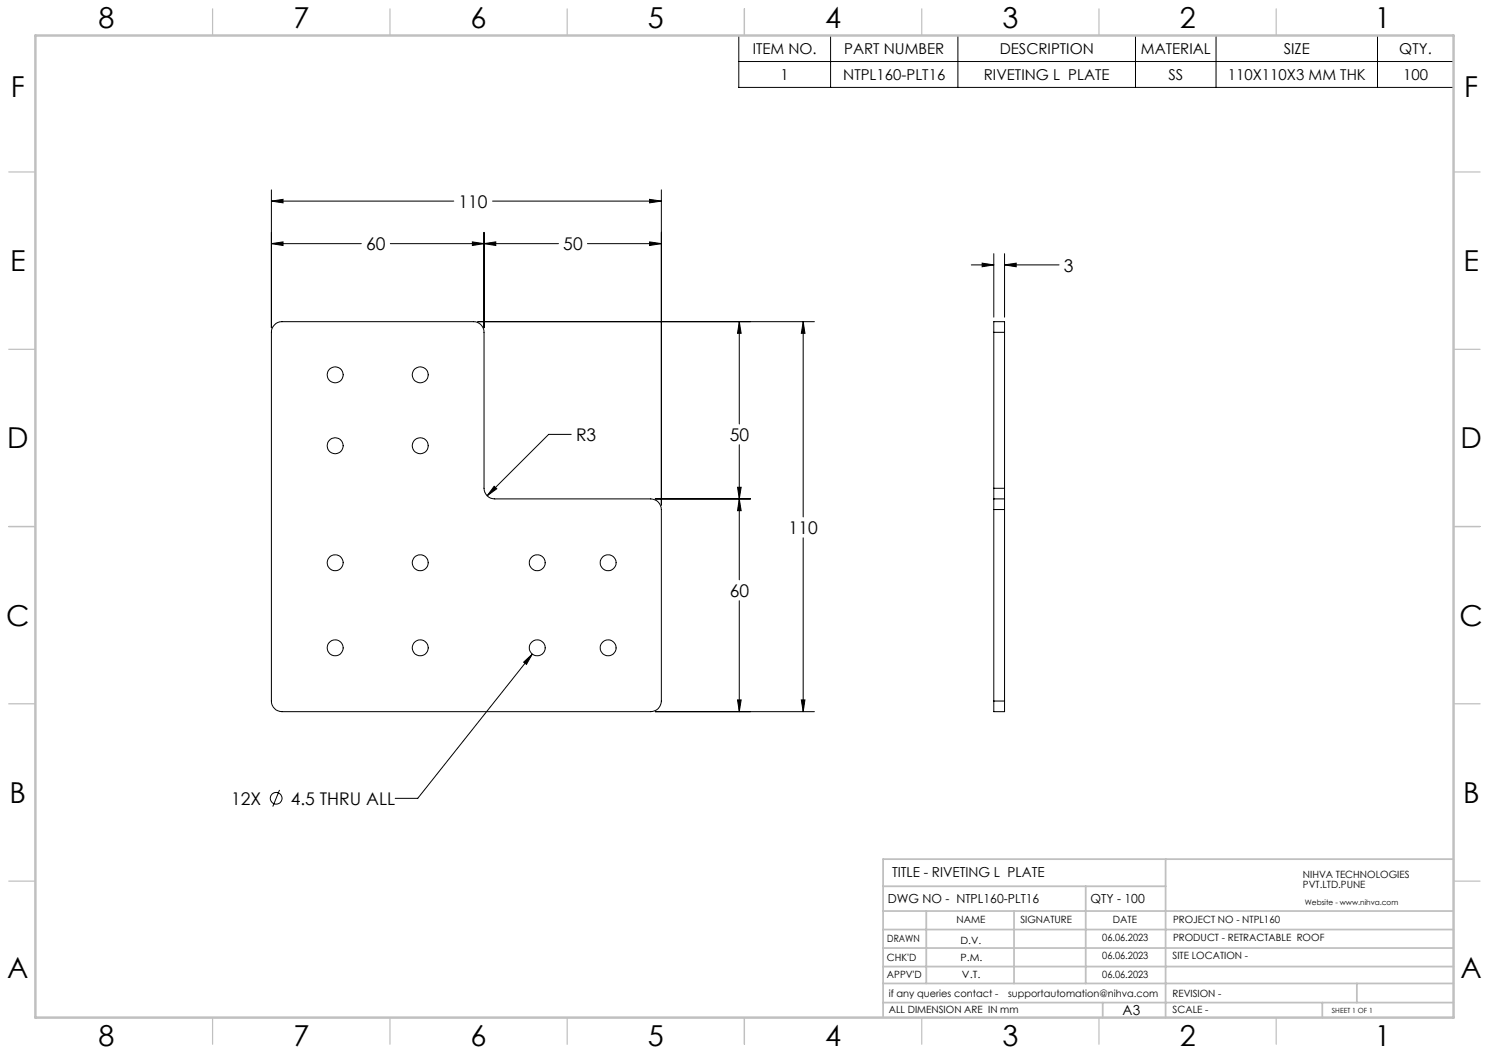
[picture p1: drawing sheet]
<svg xmlns="http://www.w3.org/2000/svg" width="420mm" height="297mm" viewBox="0 0 420 297" stroke-linecap="round" stroke-linejoin="round" font-family="sans-serif">
<g fill="none" stroke="#000" stroke-width=".28">
<path d="M208.4 10h201.6v14.7h-201.6zM208.4 17.4h201.6M234.3 10v14.7M270.2 10v14.7M320.3 10v14.7M343 10v14.7M388.5 10v14.7M76.6 56.7l3.2-.5v1zM76.6 53.5v39M76.6 56.7h51.4M138.9 56.7h47.6M183.2 56.2l3.3 .5-3.3 .5z"/>
<path d="M186.5 53.5v88.9M76.6 68.7l3.2-.5v1zM76.6 68.7h25.3M110.1 68.7h47.4M133.2 68.2l3.3 .5-3.3 .5zM136.5 68.7l3.3-.5v1zM136.5 65.5v27M165.7 68.7h20.8M183.2 68.2l3.3 .5-3.3 .5zM274 74.7h6.3M277 74.2l3.3 .5-3.3 .5zM280.3 71.5v18"/>
<path d="M283.4 74.7l3.2-.5v1zM283.4 71.5v18M283.4 74.7h15.3M77.4 91.6a2.73 2.73 0 0 1 2.2-.9h53.9a2.95 2.95 0 0 1 3 3v44a3 3 0 0 0 3.1 3h44a3 3 0 0 1 2.9 3v54a3 3 0 0 1-2.9 3h-104a3 3 0 0 1-3-3v-104a2.73 2.73 0 0 1 .8-2.1zM134.8 90.7h94.9M208.5 90.7l.6 3.3h-1.1zM208.5 90.7v28.9M226.6 90.7l.4 3.3h-1zM226.6 90.7v55.1M280.3 93.7v-3h3.1v3M280.3 93.7v44M280.3 93.7h3.1"/>
<path d="M283.4 93.7v44M139.4 137.2l.7 .7-2.7 1.9zM161.1 122.5h-6.3l-17.4 17.3M208 137.4h1.1l-.6 3.3zM208.5 125.4v38.1M280.3 137.7v3M280.3 137.7h3.1M283.4 137.7v3M184.8 140.7h26.9M208.5 140.7l.6 3.3h-1.1zM226.6 151.7v49M280.3 140.7v3"/>
<path d="M280.3 140.7h3.1M280.3 143.7v54M280.3 143.7h3.1M283.4 140.7v3M283.4 143.7v54M208.5 169.4v31.3M147.7 186.8l2.4-2.3-1.6 2.9zM150.1 184.5l-32.3 40.7h-6.3M208 197.4h1.1l-.6 3.3zM226 197.4h1l-.4 3.3zM280.3 197.7v3h3.1v-3M280.3 197.7h3.1"/>
<path d="M184.8 200.7h44.9M78.8 222.8l-1.9 4.7"/>
<circle cx="94.5" cy="105.7" r="2.25"/>
<circle cx="118.5" cy="105.7" r="2.25"/>
<circle cx="94.5" cy="125.7" r="2.26"/>
<circle cx="118.5" cy="125.7" r="2.26"/>
<circle cx="94.5" cy="158.7" r="2.25"/>
<circle cx="118.5" cy="158.7" r="2.25"/>
<circle cx="151.5" cy="158.7" r="2.24"/>
<circle cx="171.5" cy="158.7" r="2.24"/>
<circle cx="94.5" cy="182.7" r="2.26"/>
<circle cx="118.5" cy="182.7" r="2.26"/>
<circle cx="151.5" cy="182.7" r="2.25"/>
<circle cx="171.5" cy="182.7" r="2.25"/>
<circle cx="77.9" cy="225.2" r="1.65"/>
</g>
<g fill="none" stroke="#c0c0c0" stroke-width=".35">
<path d="M60 2.5v7.5M110 2.5v7.5M160 2.5v7.5M210 2.5v7.5M260 2.5v7.5M310 2.5v7.5M360 2.5v7.5M2.5 48.5h7.5M410 48.5h7.5M2.5 98.5h7.5M410 98.5h7.5M2.5 148.5h7.5"/>
<path d="M410 148.5h7.5M2.5 198.5h7.5M410 198.5h7.5M2.5 248.5h7.5M410 248.5h7.5M60 287v7.5M110 287v7.5M160 287v7.5M210 287v7.5M260 287v7.5M310 287v7.5M360 287v7.5"/>
</g>
<g fill="none" stroke="#c0c0c0" stroke-width=".5">
<path d="M249.1 257h160.9M249.1 250h79.7M261.3 257v20.4M286 257v20.4M306.2 250v27.4M328.8 242.3v44.7M410 242.3h-160.9v44.7M249.1 272.6h160.9M249.1 267.4h160.9M249.1 262.2h160.9M249.1 277.4h160.9M382.7 277.4v5.4"/>
<path d="M249.1 282.8h160.9M311 282.8v4.2M373 282.8v4.2"/>
</g>
<path d="M10 10h400v277h-400z" fill="none" stroke="#c0c0c0" stroke-width=".7"/>
<path d="M76.6 68.7l3.2-.5v1zM133.2 68.2l3.3 .5-3.3 .5zM208.5 140.7l.6 3.3h-1.1zM208 197.4h1.1l-.6 3.3zM226.6 90.7l.4 3.3h-1zM226 197.4h1l-.4 3.3zM183.2 68.2l3.3 .5-3.3 .5zM136.5 68.7l3.3-.5v1zM208.5 90.7l.6 3.3h-1.1zM208 137.4h1.1l-.6 3.3zM183.2 56.2l3.3 .5-3.3 .5zM76.6 56.7l3.2-.5v1zM139.4 137.2l-2 2.6 2.7-1.9zM147.7 186.8l.8 .6 1.6-2.9zM277 74.2l3.3 .5-3.3 .5zM283.4 74.7l3.2-.5v1z" fill="#000"/>
<g font-size="8.1">
<text x="27.8" y="8">8</text>
<text x="82.8" y="8">7</text>
<text x="132.8" y="8">6</text>
<text x="182.8" y="8">5</text>
<text x="232.8" y="8">4</text>
<text x="282.8" y="8">3</text>
<text x="332.8" y="8">2</text>
<text x="387.8" y="8">1</text>
<text x="3" y="27.2">F</text>
<text x="413" y="27.2">F</text>
<text x="2.8" y="76.5">E</text>
<text x="412.8" y="76.5">E</text>
<text x="2" y="126.5">D</text>
<text x="412" y="126.5">D</text>
<text x="1.7" y="176.5">C</text>
<text x="411.7" y="176.5">C</text>
<text x="2.7" y="226.5">B</text>
<text x="412.7" y="226.5">B</text>
<text x="2" y="275.7">A</text>
<text x="412" y="275.7">A</text>
<text x="27.8" y="295">8</text>
<text x="82.8" y="295">7</text>
<text x="132.8" y="295">6</text>
<text x="182.8" y="295">5</text>
<text x="232.8" y="295">4</text>
<text x="282.8" y="295">3</text>
<text x="332.8" y="295">2</text>
<text x="387.8" y="295">1</text>
</g>
<g font-size="4.9">
<text x="129.4" y="58.6">110</text>
<text x="103.3" y="70.6">60</text>
<text x="158.9" y="70.6">50</text>
<text x="300.1" y="76.6">3</text>
<text x="162.5" y="124.4">R3</text>
<text x="205.8" y="124.4">50</text>
<text x="222.5" y="150.6">110</text>
<text x="205.8" y="168.3">60</text>
<text x="65.2" y="227">12X</text>
<text x="82" y="227">4.5 THRU ALL</text>
</g>
<g font-size="4.2">
<text x="212.3" y="15.2">ITEM NO.</text>
<text x="238.1" y="15.2">PART NUMBER</text>
<text x="282" y="15.2">DESCRIPTION</text>
<text x="321.8" y="15.2">MATERIAL</text>
<text x="362.1" y="15.2">SIZE</text>
<text x="394.7" y="15.2">QTY.</text>
<text x="220.2" y="22.5">1</text>
<text x="237.9" y="22.5">NTPL160-PLT16</text>
<text x="277.5" y="22.5">RIVETING L PLATE</text>
<text x="329.6" y="22.5">SS</text>
<text x="346.3" y="22.5">110X110X3 MM THK</text>
<text x="395.8" y="22.5">100</text>
</g>
<g font-size="3.9">
<text x="251.6" y="247.5">TITLE - RIVETING L PLATE</text>
<text x="316.7" y="286.4">A3</text>
</g>
<g font-size="3.5">
<text x="250.4" y="254.8">DWG NO - NTPL160-PLT16</text>
<text x="307.6" y="254.8">QTY - 100</text>
</g>
<g font-size="2.8">
<text x="367.5" y="247.7">NIHVA TECHNOLOGIES</text>
<text x="367.5" y="250.5">PVT.LTD.PUNE</text>
<text x="269.8" y="260.4">NAME</text>
<text x="287.8" y="260.4">SIGNATURE</text>
<text x="313.9" y="260.5">DATE</text>
<text x="330.9" y="260.5">PROJECT NO - NTPL160</text>
<text x="250.3" y="265.7">DRAWN</text>
<text x="270.9" y="266.1">D.V.</text>
<text x="310.9" y="265.5">06.06.2023</text>
<text x="330.9" y="265.5">PRODUCT - RETRACTABLE ROOF</text>
<text x="250.2" y="271.1">CHK'D</text>
<text x="250.2" y="275.8">APPV'D</text>
<text x="270.9" y="271.1">P.M.</text>
<text x="271.3" y="275.8">V.T.</text>
<text x="310.9" y="270.6">06.06.2023</text>
<text x="310.9" y="275.7">06.06.2023</text>
<text x="330.7" y="270.6">SITE LOCATION -</text>
<text x="250.7" y="281.1">if any queries contact -</text>
<text x="284.3" y="281.1">supportautomation@nihva.com</text>
<text x="330.7" y="281.1">REVISION -</text>
<text x="250.7" y="285.6">ALL DIMENSION ARE IN mm</text>
<text x="330.7" y="285.6">SCALE -</text>
</g>
<text font-size="2.1" x="368.1" y="255.1">Website - www.nihva.com</text>
<text font-size="2" x="375.7" y="285.6">SHEET 1 OF 1</text>
</svg>
